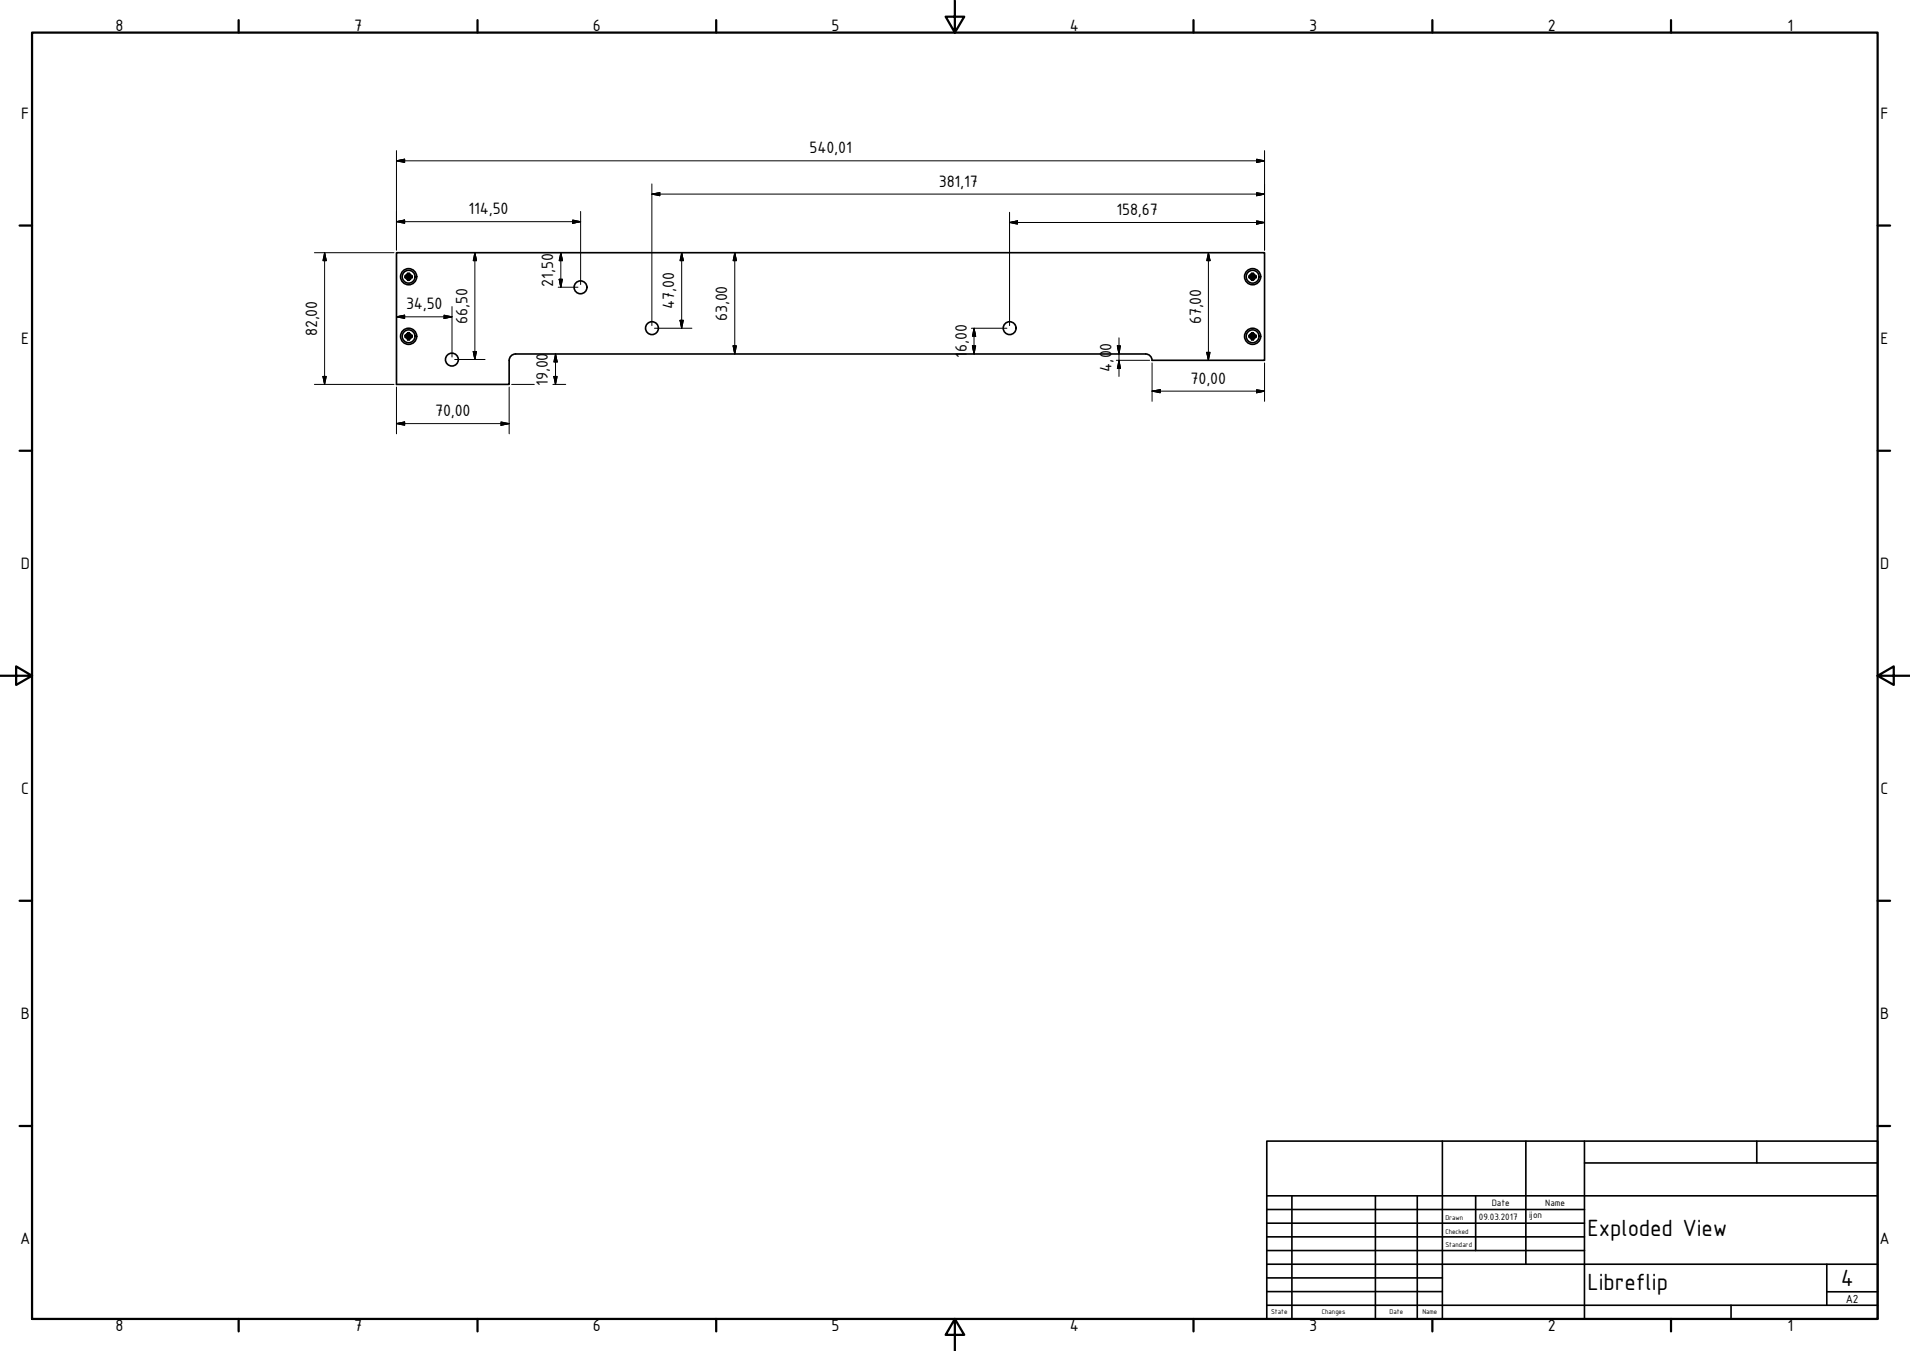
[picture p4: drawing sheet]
<svg xmlns="http://www.w3.org/2000/svg" width="594mm" height="420mm" viewBox="0 0 594 420" stroke-linecap="round" stroke-linejoin="round" font-family="sans-serif">
<!-- layer: Visible (ISO) -->
<g fill="none" stroke="#000" stroke-width=".51">
<path d="M123.3 78.6h270v33.5h-35a2 2 0 0 0-2-2h-196a2 2 0 0 0-1.9 2v7.4h-35.1zM126 85.8h2.2v.5h-2.2zM126.8 85h.5v2.2h-.5zM388.5 85.8h2.2v.5h-2.2zM389.3 85h.5v2.2h-.5zM126 104.3h2.2v.5h-2.2zM126.8 103.5h.5v2.2h-.5zM388.5 104.3h2.2v.5h-2.2zM389.3 103.5h.5v2.2h-.5z"/>
<circle cx="127.1" cy="86.1" r="2"/>
<circle cx="127.1" cy="86.1" r="2.51"/>
<circle cx="180.6" cy="89.4" r="2"/>
<circle cx="389.6" cy="86.1" r="2"/>
<circle cx="389.6" cy="86.1" r="2.51"/>
<circle cx="127.1" cy="104.6" r="2"/>
<circle cx="127.1" cy="104.6" r="2.51"/>
<circle cx="140.6" cy="111.8" r="2"/>
<circle cx="202.8" cy="102.1" r="2"/>
<circle cx="314" cy="102.1" r="2"/>
<circle cx="389.6" cy="104.6" r="2"/>
<circle cx="389.6" cy="104.6" r="2.51"/>
</g>
<!-- layer: Visible Narrow (ISO) -->
<g fill="none" stroke="#000" stroke-width=".38">
<path d="M126.4 86.2a.84 .84 0 0 1 .8-.9 .84 .84 0 0 1 .9 .9 .84 .84 0 0 1-1 .8M126.6 86v.3M126.6 86l.2 .6h.5M126.6 85.8v.3M126.6 85.9l.3 .6 .5-.1M126.7 85.7l-.1 .2M127.1 85.8l.2 .1v.4h-.5M127.1 85.5h.1M127.1 85.3l-.4 .3h.6M127.1 85.5l.5 .5M127.1 85.5l-.2 .1M127.1 85.8h.1"/>
<path d="M127.1 85.1v.1M127.1 85.4h.1M127.1 85.2a.84 .84 0 0 0-.8 .4 .84 .84 0 0 0 0 .9M127.1 85.4a.67 .67 0 0 1 .7 .7 .67 .67 0 0 1-.7 .7M127.1 85.8a.29 .29 0 0 1 .2 .4 .29 .29 0 0 1-.4 .1l-.1-.4M127.1 85.4v.2M127.1 85.7v.1M127.4 85.7l.1 .7-.4 .2-.4-.1M127.4 85.6l.2 .2M127.9 85.5a.98 .98 0 0 0-1.5-.1 .98 .98 0 0 0 0 1.4 .98 .98 0 0 0 1.5-.1M388.9 86.2a.84 .84 0 0 1 .8-.9 .84 .84 0 0 1 .8 .9 .84 .84 0 0 1-.9 .8M389.1 85.9a.5 .5 0 0 0 .2 .6 .5 .5 0 0 0 .6-.1"/>
<path d="M389.1 86v.3M389.1 86l.2 .6h.5M389.1 85.8v.3M389.2 85.7l-.1 .2M389.4 85.6h.5l.2 .4M389.6 85.8l.2 .5h-.5M389.6 85.3l-.3 .3h.5M389.6 85.8h.1M389.6 85.1v.1M389.6 85.7v.1M389.6 85.4h.1M389.6 85.2a.82 .82 0 0 0-.9 .4 .82 .82 0 0 0 .1 .9"/>
<path d="M389.6 85.4a.67 .67 0 0 1 .7 .7 .67 .67 0 0 1-.7 .7M389.6 85.8a.29 .29 0 0 1 .2 .4 .29 .29 0 0 1-.4 .1l-.1-.4M389.6 85.4v.2M389.9 85.7l.1 .7-.4 .2-.3-.1M390 85.6l.1 .2M390.4 85.5a.98 .98 0 0 0-1.5-.1 .98 .98 0 0 0 0 1.4 .98 .98 0 0 0 1.5-.1M126.4 104.8a.81 .81 0 0 1 .7-1 .81 .81 0 0 1 .9 .8 .81 .81 0 0 1-.9 .9M126.6 104.5l.2 .6h.5M126.6 104.2v.4M126.7 104.2a.49 .49 0 0 0 0 .7 .49 .49 0 0 0 .7 0M126.8 104.4l.1 .4a.24 .24 0 0 0 .4-.1 .24 .24 0 0 0-.2-.3M127.1 104.3l.2 .1v.4h-.5"/>
<path d="M127.1 104a.64 .64 0 0 1 .7 .6 .64 .64 0 0 1-.7 .7M127.1 104.3v.1M127.1 103.9v.1M127.1 104l-.4 .1M127.1 104l.3 .1 .2 .4M127.1 103.5v.2M127.1 104l-.2 .1M127.1 103.9h.1M127.1 103.7v-.2a.92 .92 0 0 0-.9 .5 .92 .92 0 0 0 .1 1M127.1 103.9v.2M127.3 104.1l-.6 .1M127.4 104.2l.1 .7-.4 .2-.4-.1"/>
<path d="M127.4 104.2l.2 .1M127.9 104a.98 .98 0 0 0-1.5-.2 .98 .98 0 0 0 0 1.5 .98 .98 0 0 0 1.5-.2M388.9 104.8a.81 .81 0 0 1 .7-1 .81 .81 0 0 1 .9 .8 .81 .81 0 0 1-.9 .9M389.1 104.5l.2 .6h.5M389.1 104.2v.4M389.2 104.2a.49 .49 0 0 0 0 .7 .49 .49 0 0 0 .7 0M389.3 104.4l.1 .4a.24 .24 0 0 0 .4-.1 .24 .24 0 0 0-.2-.3M389.6 104.3l.3 .3-.1 .2h-.5M389.6 104.3v.1M389.6 103.9v.1M389.6 104l-.3 .1M389.6 104l.3 .1 .2 .4"/>
<path d="M389.6 103.5v.2M389.6 104.2v.1M389.6 104l-.2 .1M389.6 103.9h.1M389.6 103.7v-.2a.92 .92 0 0 0-.9 .5 .92 .92 0 0 0 .1 1M389.6 104a.63 .63 0 0 1 .7 .6 .63 .63 0 0 1-.7 .7M389.6 103.9v.2M389.6 104.2v.2M389.8 104.1l-.5 .1M389.9 104.2l.1 .7-.4 .2-.3-.1M390 104.2l.1 .1M390.4 104a.98 .98 0 0 0-1.5-.2 .98 .98 0 0 0 0 1.5 .98 .98 0 0 0 1.5-.2"/>
</g>
<g fill="#000">
<circle cx="127.1" cy="85.5" r=".19"/>
<circle cx="127.1" cy="85.9" r=".19"/>
<circle cx="389.6" cy="85.5" r=".19"/>
<circle cx="389.6" cy="85.9" r=".19"/>
<circle cx="127.1" cy="104" r=".19"/>
<circle cx="389.6" cy="104" r=".19"/>
</g>
<!-- layer: Border (ISO) -->
<g fill="none" stroke="#000" stroke-width=".7">
<path d="M10 10.1h574v400.1h-574zM74.2 6.3v3.8M148.5 6.3v3.8M222.8 6.3v3.8M297 .2v9.9l-2.9-4.9h5.8l-2.9 4.9M371.2 6.3v3.8M445.5 6.3v3.8M519.7 6.3v3.8M6.1 70.1h3.9M584 70.1h3.9M6.1 140.2h3.9M584 140.2h3.9"/>
<path d="M0 210.2h10l-5-3v5.8l5-2.8M584 210.2l5 2.8v-5.8l-5 3h10M6.1 280.1h3.9M584 280.1h3.9M6.1 350.2h3.9M584 350.2h3.9M74.2 410.2v3.9M148.5 410.2v3.9M222.8 410.2v3.9M297 410.2l2.9 4.9h-5.8l2.9-4.9v10M371.2 410.2v3.9M445.5 410.2v3.9"/>
<path d="M519.7 410.2v3.9"/>
</g>
<!-- layer: Title (ISO) -->
<g fill="none" stroke="#000" stroke-width=".51">
<path d="M394 354.9h190v55.3h-190zM448.6 354.9v55.3M474.6 354.9v38.3M492.8 354.9v55.3M546.4 354.9v6.8M394 376.2h98.8M394 371.9h190M401.8 371.9v38.3M427.8 371.9v38.3M440.8 371.9v38.3M459 371.9v17M492.8 361.7h91.2"/>
<path d="M394 380.4h98.8M394 384.7h98.8M394 388.9h98.8M394 393.2h190M394 397.4h54.6M568.2 393.2v12.7M394 405.9h190M394 401.7h54.6M538.4 405.9v4.3M568.2 401.7h15.8"/>
</g>
<!-- layer: Dimension (ISO) -->
<g fill="none" stroke="#000" stroke-width=".31">
<path d="M123.3 50l2.6-.5v1zM123.3 50h270M123.3 46.8v31M202.8 57.2v44.1M390.8 49.5l2.5 .5-2.5 .5zM390.8 59.9l2.5 .5-2.5 .5zM393.3 46.8v31M97.8 78.6h24.8M101 78.6l.5 2.5h-1zM101 78.6v40.9M123.3 68.9l2.6-.5v1zM123.3 68.9h57.3"/>
<path d="M147.7 78.6l.5 2.5h-1zM147.7 78.6v33.2M174.4 78.6l.5 2.5h-1zM174.4 78.6v10.7M178.1 68.4l2.5 .5-2.5 .5zM180.6 65.8v22.7M202.8 60.4l2.4-.5v1zM202.8 60.4h190.5M212 78.6l.5 2.5h-1zM212 78.6v23.5M228.5 78.6l.5 2.5h-1zM228.5 78.6v31.5"/>
<path d="M314 69.2l2.5-.5v1zM314 69.2h79.3M314 66v35.3M375.9 78.6l.5 2.5h-1.1zM375.9 78.6v33.5M390.8 68.7l2.5 .5-2.5 .5zM123.3 98.5l2.6-.5v1zM123.3 98.5h17.3M138.1 98l2.5 .5-2.5 .5zM140.6 95.4v15.6M173.6 89.3h6.2M173.9 86.8h1l-.5 2.5z"/>
<path d="M211.5 99.6h1l-.5 2.5zM97.8 119.5h24.8M100.5 117.1h1l-.5 2.4zM141.4 111.8h9.5M147.2 109.3h1l-.5 2.5zM159.1 119.5h7.1M172 119.5h4M172.3 117.1h1l-.5 2.4zM172.8 110.1l.5 2.5h-1zM172.8 110.1v9.4M203.6 102.1h11.6M228 107.5h1l-.5 2.6z"/>
<path d="M302.1 102.1h11.1M302.5 107.5h1l-.5 2.6zM303 102.1l.5 2.5h-1zM303 102.1v8M347.2 112.1h10.4M347.5 107.5h1l-.5 2.6zM348 112.1l.5 2.5h-1zM348 105.1v12M358.3 112.9v11.9M375.3 109.6h1.1l-.5 2.5zM393.3 112.9v11.9M123.3 131.7l2.6-.5v1z"/>
<path d="M123.3 120.4v14.5M123.3 131.7h35.1M155.8 131.2l2.6 .5-2.6 .5zM158.4 120.4v14.5M358.3 121.6l2.6-.4v1zM358.3 121.6h35M390.8 121.2l2.5 .4-2.5 .6z"/>
</g>
<g fill="#000" stroke="#000" stroke-width=".31">
<path d="M123.3 50l2.6-.5zM123.3 50l2.6-.5v1zM202.8 60.4l2.4-.5zM202.8 60.4l2.4-.5v1zM390.8 50.5l2.5-.5zM390.8 49.5l2.5 .5-2.5 .5zM123.3 68.9l2.6-.5zM123.3 68.9l2.6-.5v1zM178.1 69.4l2.5-.5zM178.1 68.4l2.5 .5-2.5 .5zM314 69.2l2.5-.5zM314 69.2l2.5-.5v1z"/>
<path d="M390.8 69.7l2.5-.5zM390.8 68.7l2.5 .5-2.5 .5zM390.8 60.9l2.5-.5zM390.8 59.9l2.5 .5-2.5 .5zM101 78.6l.5 2.5zM101 78.6l.5 2.5h-1zM123.3 98.5l2.6-.5zM123.3 98.5l2.6-.5v1zM138.1 99l2.5-.5zM138.1 98l2.5 .5-2.5 .5zM147.7 78.6l.5 2.5zM147.7 78.6l.5 2.5h-1z"/>
<path d="M173.9 86.8l.5 2.5zM173.9 86.8h1l-.5 2.5zM174.4 78.6l.5 2.5zM174.4 78.6l.5 2.5h-1zM211.5 99.6l.5 2.5zM211.5 99.6h1l-.5 2.5zM212 78.6l.5 2.5zM212 78.6l.5 2.5h-1zM228.5 78.6l.5 2.5zM228.5 78.6l.5 2.5h-1zM375.9 78.6l.5 2.5zM375.9 78.6l.5 2.5h-1.1z"/>
<path d="M100.5 117.1l.5 2.4zM100.5 117.1h1l-.5 2.4zM147.2 109.3l.5 2.5zM147.2 109.3h1l-.5 2.5zM172.3 117.1l.5 2.4zM172.3 117.1h1l-.5 2.4zM172.8 110.1l.5 2.5zM172.8 110.1l.5 2.5h-1zM228 107.5l.5 2.6zM228 107.5h1l-.5 2.6zM302.5 107.5l.5 2.6zM302.5 107.5h1l-.5 2.6z"/>
<path d="M303 102.1l.5 2.5zM303 102.1l.5 2.5h-1zM347.5 107.5l.5 2.6zM347.5 107.5h1l-.5 2.6zM348 112.1l.5 2.5zM348 112.1l.5 2.5h-1zM375.3 109.6l.6 2.5zM375.3 109.6h1.1l-.5 2.5zM123.3 131.7l2.6-.5zM123.3 131.7l2.6-.5v1zM155.8 132.2l2.6-.5zM155.8 131.2l2.6 .5-2.6 .5z"/>
<path d="M358.3 121.6l2.6-.4zM358.3 121.6l2.6-.4v1zM390.8 122.2l2.5-.6zM390.8 121.2l2.5 .4-2.5 .6z"/>
</g>
<g font-size="7.9">
<text x="493.8" y="384.3">Exploded View</text>
<text x="493.8" y="401.3">Libreflip</text>
<text x="572.6" y="400">4</text>
</g>
<g font-size="5.5">
<text x="35.9" y="9.8">8</text>
<text x="110.2" y="9.8">7</text>
<text x="184.4" y="9.8">6</text>
<text x="258.6" y="9.8">5</text>
<text x="332.7" y="9.8">4</text>
<text x="407.2" y="9.8">3</text>
<text x="481.4" y="9.8">2</text>
<text x="556" y="9.8">1</text>
<text x="6.6" y="36.9">F</text>
<text x="584.9" y="36.9">F</text>
<text x="251.8" y="47.7">540,01</text>
<text x="292" y="58.1">381,17</text>
<text x="145.7" y="66.7">114,50</text>
<text x="347.3" y="66.9">158,67</text>
<text x="172.1" y="89.1" transform="rotate(-90 172.1 89.1)">21,50</text>
<text x="209.7" y="96" transform="rotate(-90 209.7 96)">47,00</text>
<text x="126.3" y="96.2">34,50</text>
<text x="145.4" y="100.7" transform="rotate(-90 145.4 100.7)">66,50</text>
<text x="226.2" y="99.9" transform="rotate(-90 226.2 99.9)">63,00</text>
<text x="373.6" y="100.8" transform="rotate(-90 373.6 100.8)">67,00</text>
<text x="6.6" y="106.9">E</text>
<text x="98.7" y="104.6" transform="rotate(-90 98.7 104.6)">82,00</text>
<text x="584.9" y="106.9">E</text>
<text x="300.7" y="111.2" transform="rotate(-90 300.7 111.2)">1</text>
<text x="300.7" y="109.5" transform="rotate(-90 300.7 109.5)">6,00</text>
<text x="345.7" y="109.1" transform="rotate(-90 345.7 109.1)">0</text>
<text x="170.4" y="120" transform="rotate(-90 170.4 120)">19,00</text>
<text x="345.7" y="115.5" transform="rotate(-90 345.7 115.5)">4,0</text>
<text x="370.3" y="119.4">70,00</text>
<text x="135.3" y="129.4">70,00</text>
<text x="6.5" y="176.9">D</text>
<text x="584.8" y="176.9">D</text>
<text x="6.6" y="246.9">C</text>
<text x="584.9" y="246.9">C</text>
<text x="6.5" y="316.9">B</text>
<text x="584.8" y="316.9">B</text>
<text x="6.3" y="386.9">A</text>
<text x="584.6" y="386.9">A</text>
<text x="35.9" y="414.1">8</text>
<text x="110.2" y="414.1">7</text>
<text x="184.4" y="414.1">6</text>
<text x="258.6" y="414.1">5</text>
<text x="332.7" y="414.1">4</text>
<text x="407.2" y="414.1">3</text>
<text x="481.4" y="414.1">2</text>
<text x="556" y="414.1">1</text>
</g>
<text font-size="3.9" x="574.1" y="405.1">A2</text>
<g font-size="3.1">
<text x="464" y="375.1">Date</text>
<text x="480.6" y="375.1">Name</text>
<text x="460" y="379.4">09.03.2017</text>
<text x="475.6" y="378.8">ijon</text>
</g>
<g font-size="2.3">
<text x="449.6" y="379.4">Drawn</text>
<text x="449.6" y="383.6">Checked</text>
<text x="449.6" y="387.9">Standard</text>
<text x="395.4" y="408.8">State</text>
<text x="411.1" y="408.5">Changes</text>
<text x="432.2" y="408.8">Date</text>
<text x="442.4" y="408.8">Name</text>
</g>
</svg>
